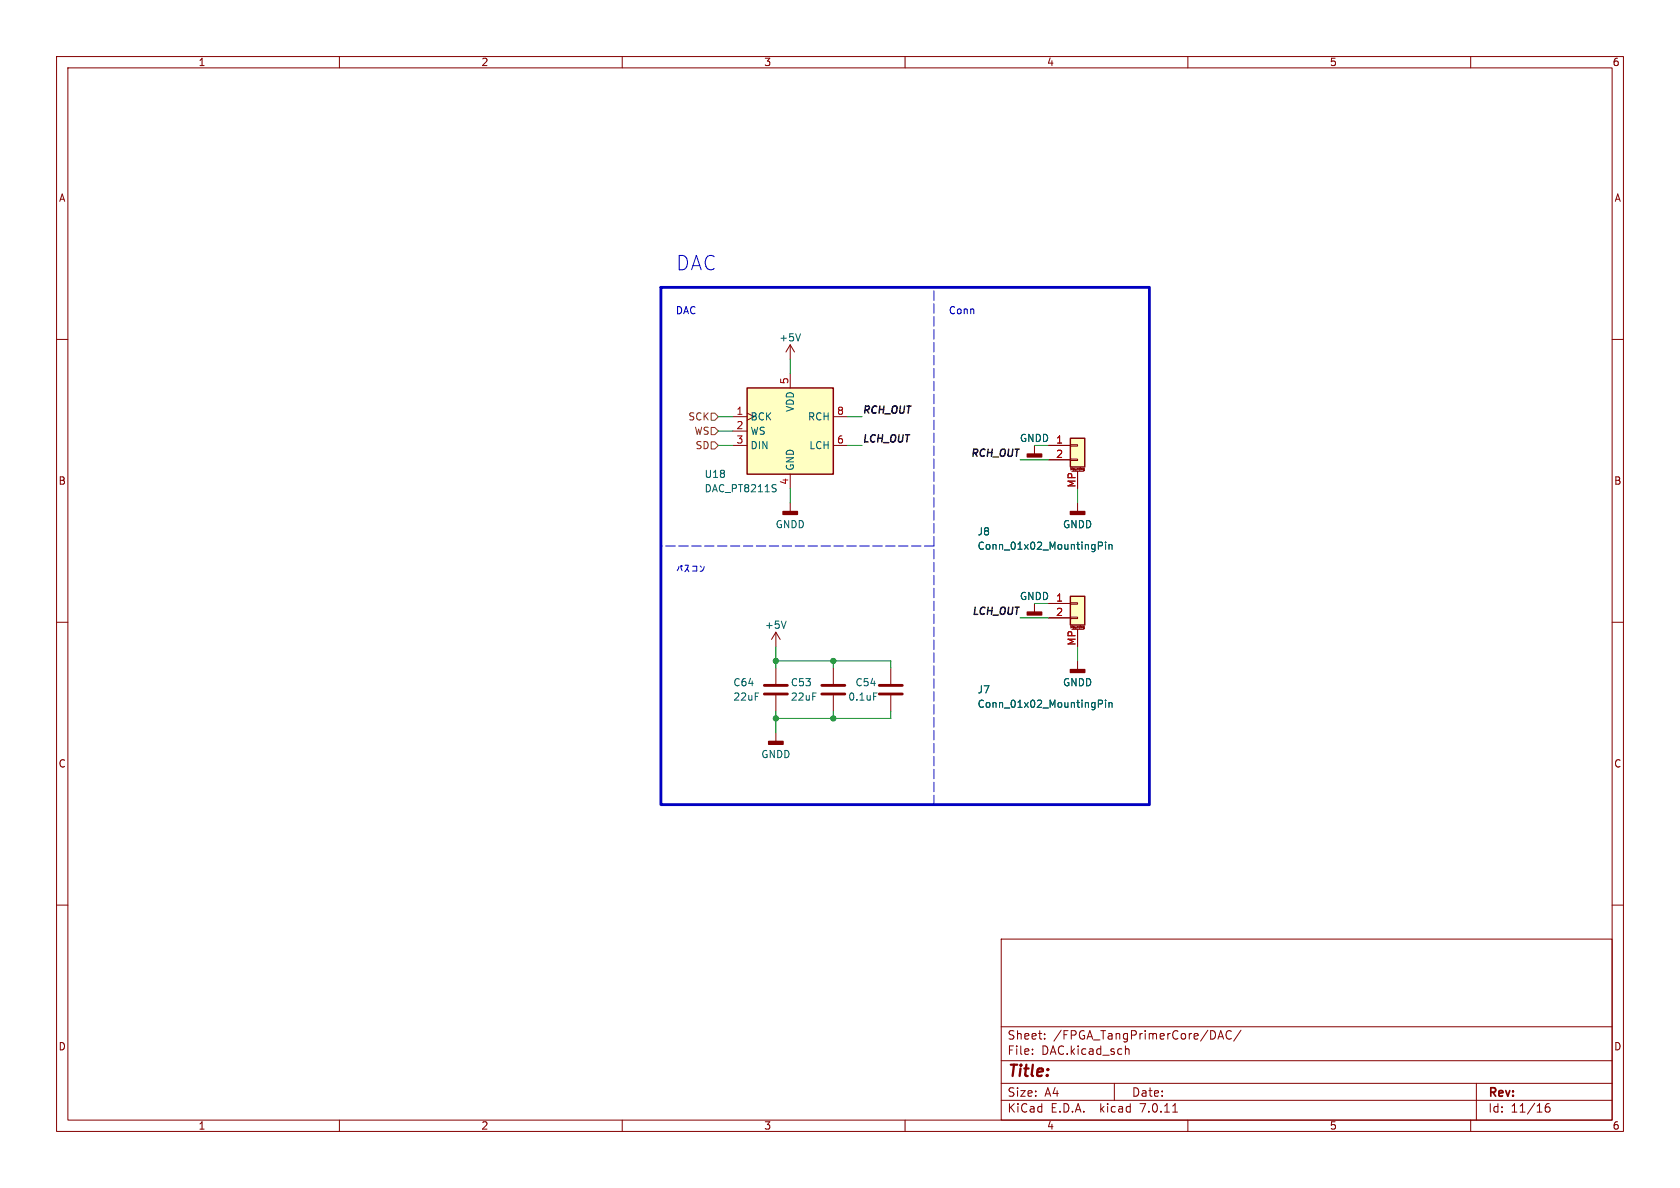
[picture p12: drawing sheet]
<svg xmlns="http://www.w3.org/2000/svg" width="297mm" height="210mm" viewBox="0 0 297 210" stroke-linecap="round" stroke-linejoin="round" font-family="sans-serif">
<g fill="none" stroke="#840000" stroke-width=".18">
<path d="M10 10h277v190h-277zM12 12h273v186h-273zM60 10v2M110 10v2M160 10v2M210 10v2M260 10v2M10 60h2M285 60h2M129.5 73.7h2.6M129.5 76.2h2.6M129.5 78.7h2.6"/>
<path d="M132.1 73l1.2 .7-1.2 .6M139.7 61l.8 1.2M139.7 61v2.5M139.7 66v2.6M139.7 61l-.8 1.2M147.3 73.7h2.6M147.3 78.7h2.6M182.9 78.7v1.6M185.4 78.7h3.8M189.2 78.6h1.3v.3h-1.3zM139.7 83.8v2.6M139.7 88.9v1.5"/>
<path d="M185.4 81.3h3.8M189.2 81.2h1.3v.2h-1.3zM189.3 83.1v-.4l.1 .3 .2-.3v.4M189.5 83.3h2M190.5 83.3v3.1M190.5 88.9v1.5M190.8 82.7v.3M191 82.7h.1M191 82.7v.1M191.5 83v.1M191.5 83.2h.1M191.5 83.1h.2"/>
<path d="M191.7 83.2h-.1M191.7 82.8v.4M191.7 82.9h-.2v.1M10 110h2M137.2 111.8l.7 1.2M137.2 111.8v2.5M137.2 118.1v2.8M137.2 111.8l-.8 1.2M147.3 118.1v2.8M157.5 118.1v2.8M182.9 106.7v1.5M185.4 106.7h3.8"/>
<path d="M185.4 109.2h3.8M189.2 109.1h1.3v.2h-1.3zM189.2 106.6h1.3v.2h-1.3zM189.3 111v-.3l.1 .2 .2-.2v.3M189.5 111.3h2M190.5 111.3v3M190.5 116.8v1.6M190.8 110.7v.3M191 110.7h.1M191.5 111.1l.1 .1M191.7 111.1l-.1 .1M191.7 111.1h.1"/>
<path d="M191.7 111h-.2v-.2h.2v.3M285 110h2M137.2 122.9v2.8M137.2 129.5v1.6M147.3 122.9v2.8M157.5 122.9v2.8M10 160h2M285 160h2M177 166h108v32h-108zM60 198v2M110 198v2M160 198v2"/>
<path d="M177 194.5h108M177 191.5h108M177 187.5h108M177 181.5h108M182.5 186.3v.1M182.5 185.5v.1M184.7 183.6v.1M184.7 182.8v.1M197 191.5v3M199 185.5l.2-.1 .3 .1 .1 .9M207.3 196.6h.9M210 198v2"/>
<path d="M215.3 183.7l.5-1.5 .5 1.5M215.5 183.3h.7M217.7 182.3a.6 .6 0 0 0-.8 0 .6 .6 0 0 0-.2 .8 .56 .56 0 0 0 .3 .5 .56 .56 0 0 0 .7 0M219.4 182.1l-1.3 2M260 198v2M261 191.5v6.5M273.9 195.1a.59 .59 0 0 0-.7 .6v.6l.1 .2 .4 .1 .3-.1v-.5l-.1-.3h-.4l-.3 .3"/>
</g>
<g fill="none" stroke="#006464" stroke-width=".18">
<path d="M141.5 59l-.4 1.3M137 85.7h.2M137.1 86.4l.1 .2-.1 .3M194.2 96.5l.6-.1 .1-.1-.1-.3-.6-.2v1.3M195.4 95.8v.2M195.4 96.3v.8M196.1 96.3v.8M196.1 96.4l.1-.1h.3l.1 .8M139 109.8l-.4 1.3M154.4 122.5h.7M194.2 124.4h.6l.1-.2-.1-.3-.6-.1v1.2M195.4 123.8v.1"/>
<path d="M195.4 124.2v.8M196.1 124.2v.8M196.1 124.3l.1-.1 .3 .1 .1 .7"/>
</g>
<g fill="#840000" stroke="#840000" stroke-width=".25">
<path d="M135.9 131.1h2.5v.5h-2.5z"/>
<path d="M138.4 90.4h2.6v.5h-2.6z"/>
<path d="M181.6 80.3h2.5v.5h-2.5z"/>
<path d="M189.2 90.4h2.6v.5h-2.6z"/>
<path d="M189.2 118.4h2.6v.5h-2.6z"/>
<path d="M181.6 108.2h2.5v.5h-2.5z"/>
</g>
<g fill="#ffffc2" stroke="#ffffc2" stroke-width=".18">
<path d="M132.1 68.6h15.2v15.2h-15.2z"/>
<path d="M189.2 77.5h2.6v5.1h-2.6z"/>
<path d="M189.2 105.4h2.6v5.1h-2.6z"/>
</g>
<path d="M132.1 68.6h15.2v15.2h-15.2zM189.2 77.5h2.6v5.1h-2.6zM189.2 105.4h2.6v5.1h-2.6z" fill="none" stroke="#840000" stroke-width=".25"/>
<path d="M135.1 122.7h4.1M135.1 121.2h4.1M145.3 122.7h4.1M145.3 121.2h4.1M155.4 122.7h4.1M155.4 121.2h4.1" fill="none" stroke="#840000" stroke-width=".51"/>
<path d="M125.7 73h.7l.6 .7-.6 .6h-.7zM125.7 75.6h.7l.6 .6-.6 .6h-.7zM125.7 78.1h.7l.6 .6-.6 .7h-.7z" fill="none" stroke="#725600" stroke-width=".18"/>
<path d="M116.8 50.8h86.4v91.4h-86.4z" fill="none" stroke="#0000c2" stroke-width=".5"/>
<path d="M165.1 96.5h-48.3M165.1 142.2v-91.4" fill="none" stroke="#0000c2" stroke-width=".18" stroke-dasharray="1.7 .6"/>
<g fill="none" stroke="#009600" stroke-width=".18">
<path d="M127 78.7h2.5M127 73.7h2.5M127 76.2h2.5M139.7 63.5v2.5M149.9 78.7h2.5M149.9 73.7h2.5M139.7 86.4v2.5M180.3 81.3h5.1M190.5 86.4v2.5M137.2 116.8h20.3v1.3M137.2 114.3v3.8M147.3 116.8v1.3"/>
<path d="M180.3 109.2h5.1M190.5 114.3v2.5M137.2 125.7v3.8M147.3 125.7v1.3M157.5 125.7v1.3h-20.3"/>
</g>
<g fill="#009600" stroke="#009600" stroke-width=".18">
<circle cx="147.3" cy="116.8" r=".46"/>
<circle cx="137.2" cy="127" r=".46"/>
<circle cx="137.2" cy="116.8" r=".46"/>
<circle cx="147.3" cy="127" r=".46"/>
</g>
<text font-size="3.5" fill="#0000c2" x="119.4" y="48">DAC</text>
<text font-size="2.8" fill="#840000" x="178" y="190.9">Title:</text>
<g font-size="2.1" fill="#840000">
<text x="178" y="184">Sheet:</text>
<text x="186.2" y="184">/FPGA_TangPrimerCore/DAC/</text>
<text x="178" y="186.7">File:</text>
<text x="184.1" y="186.7">DAC.kicad_sch</text>
<text x="178" y="196.9">KiCad</text>
<text x="178" y="194.1">Size:</text>
<text x="184.7" y="194.1">A4</text>
<text x="185.7" y="196.9">E.D.A.</text>
<text x="194.6" y="196.9">kicad</text>
<text x="200" y="194.1">Date:</text>
<text x="201.8" y="196.9">7.0.11</text>
<text x="263" y="194.3">Rev:</text>
<text x="263" y="196.9">Id:</text>
<text x="267.1" y="196.9">11/16</text>
</g>
<g font-size="1.8" fill="#840000">
<text x="35" y="11.9">1</text>
<text x="85" y="11.9">2</text>
<text x="135" y="11.9">3</text>
<text x="185" y="11.9">4</text>
<text x="235" y="11.9">5</text>
<text x="285" y="11.9">6</text>
<text x="10.3" y="35.9">A</text>
<text x="285.3" y="35.9">A</text>
<text x="10.3" y="85.9">B</text>
<text x="285.3" y="85.9">B</text>
<text x="10.3" y="135.9">C</text>
<text x="285.3" y="135.9">C</text>
<text x="10.3" y="185.9">D</text>
<text x="285.3" y="185.9">D</text>
<text x="35" y="199.9">1</text>
<text x="85" y="199.9">2</text>
<text x="135" y="199.9">3</text>
<text x="185" y="199.9">4</text>
<text x="235" y="199.9">5</text>
<text x="285" y="199.9">6</text>
</g>
<g font-size="1.8" fill="#0000c2">
<text x="119.4" y="55.6">DAC</text>
<text x="167.6" y="55.6">Conn</text>
<text x="119.4" y="101.4">þÿ0Ñ0¹0³0ó</text>
</g>
<g font-size="1.8" fill="#006464">
<text x="137.7" y="60.6">+5V</text>
<text x="132.6" y="74.5">BCK</text>
<text x="132.6" y="77.1">WS</text>
<text x="140.6" y="72.9" transform="rotate(-90 140.6 72.9)">VDD</text>
<text x="142.7" y="74.5">RCH</text>
<text x="132.6" y="79.6">DIN</text>
<text x="140.6" y="83.3" transform="rotate(-90 140.6 83.3)">GND</text>
<text x="143" y="79.6">LCH</text>
<text x="124.5" y="84.7">U18</text>
<text x="124.5" y="87.2">DAC_PT8211S</text>
<text x="137" y="93.6">GNDD</text>
<text x="172.7" y="94.8">J8</text>
<text x="187.8" y="93.6">GNDD</text>
<text x="172.7" y="97.4">Conn_01x02_MountingPin</text>
<text x="180.2" y="106.3">GNDD 1</text>
<text x="135.1" y="111.4">+5V</text>
<text x="129.5" y="121.5">C64</text>
<text x="129.5" y="124.1">22uF</text>
<text x="139.7" y="121.5">C53</text>
<text x="139.7" y="124.1">22uF</text>
<text x="149.9" y="124.1">0.1uF</text>
<text x="151.1" y="121.5">C54</text>
<text x="172.7" y="122.8">J7</text>
<text x="172.7" y="125.3">Conn_01x02_MountingPin</text>
<text x="187.8" y="121.5">GNDD</text>
<text x="134.5" y="134.2">GNDD</text>
</g>
<g font-size="1.8" fill="#a90000">
<text x="139.4" y="68" transform="rotate(-90 139.4 68)">5</text>
<text x="130.1" y="73.4">1</text>
<text x="130.1" y="75.9">2</text>
<text x="147.9" y="73.4">8</text>
<text x="130.1" y="78.5">3</text>
<text x="147.9" y="78.5">6</text>
<text x="180.2" y="78.3">GNDD 1</text>
<text x="186.6" y="81">2</text>
<text x="139.4" y="85.8" transform="rotate(-90 139.4 85.8)">4</text>
<text x="190.2" y="86.3" transform="rotate(-90 190.2 86.3)">MP</text>
<text x="186.6" y="109">2</text>
<text x="190.2" y="114.2" transform="rotate(-90 190.2 114.2)">MP</text>
</g>
<g font-size="1.8" fill="#725600">
<text x="121.6" y="74.5">SCK</text>
<text x="122.7" y="77.1">WS</text>
<text x="122.9" y="79.6">SD</text>
</g>
<g font-size="1.8" fill="#0f0f0f">
<text x="152.4" y="73.2">RCH_OUT</text>
<text x="152.4" y="78.3">LCH_OUT</text>
<text x="171.4" y="80.8">RCH_OUT</text>
<text x="171.6" y="108.8">LCH_OUT</text>
</g>
<g font-size=".5" fill="#840000">
<text x="189" y="83.4">Mounting</text>
<text x="189" y="111.3">Mounting</text>
</g>
</svg>
